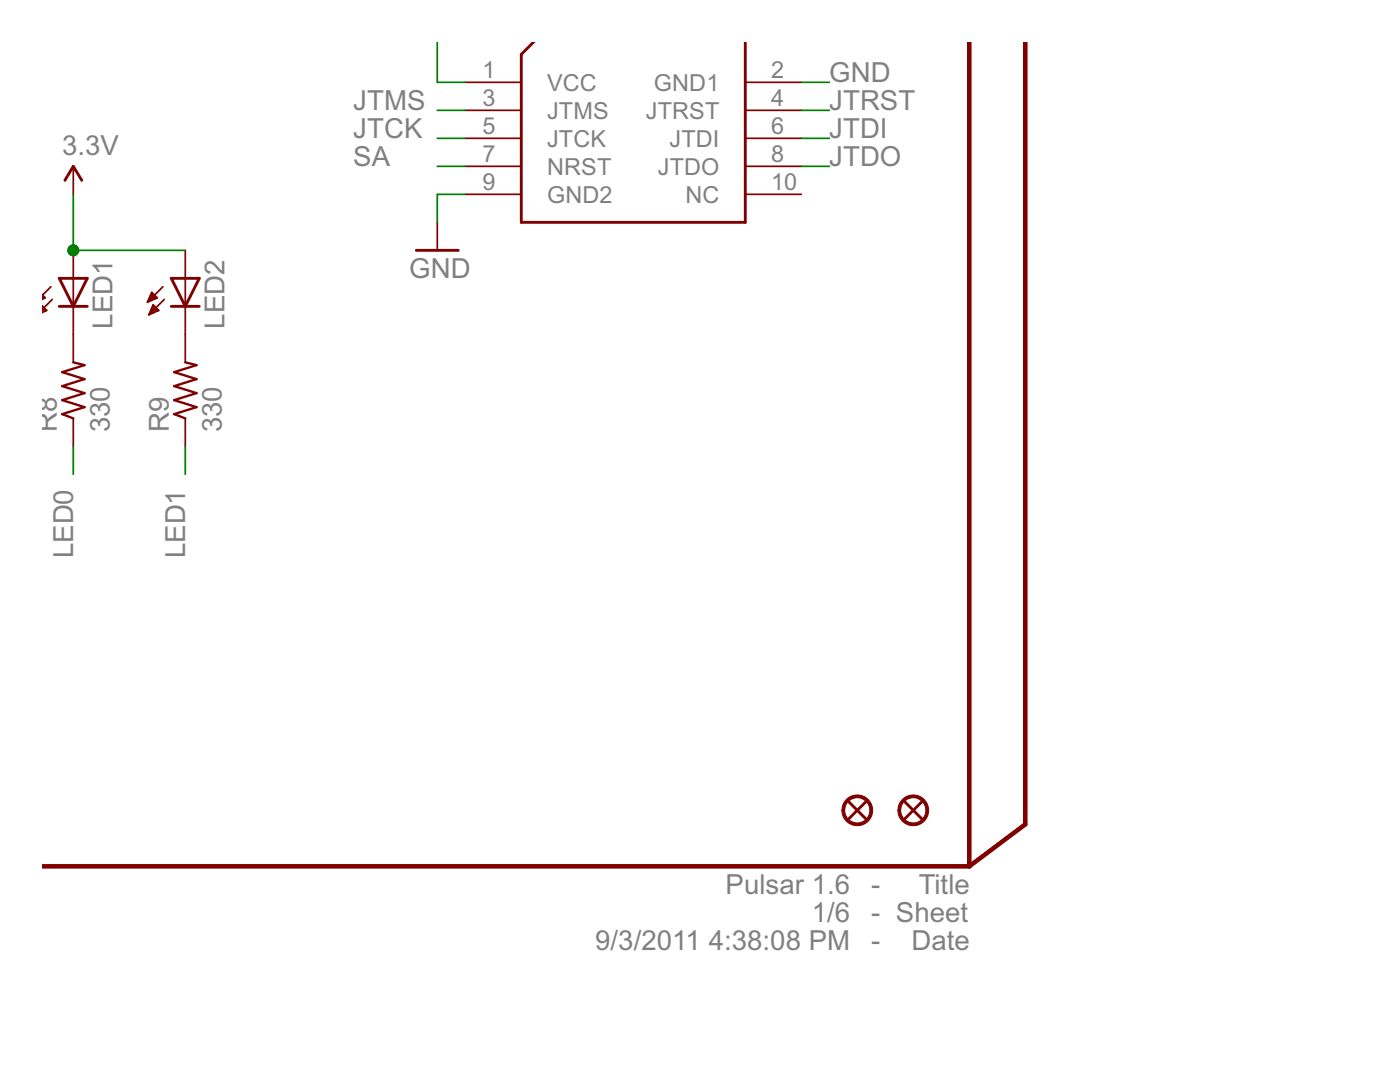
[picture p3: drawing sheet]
<svg xmlns="http://www.w3.org/2000/svg" width="279mm" height="216mm" viewBox="0 0 279 216" stroke-linecap="round" stroke-linejoin="round" font-family="sans-serif">
<g fill="#800000" stroke="#800000" stroke-width=".91">
<path d="M193.4 8.5v164.4z"/>
<path d="M8.5 172.9h184.9z"/>
<path d="M193.4 172.9l11.2-8.4z"/>
<path d="M204.6 8.5v156z"/>
</g>
<g fill="#800000" stroke="#800000" stroke-width=".34">
<path d="M87.3 44.4v5.6z"/>
<path d="M148.7 16.4h11.2z"/>
<path d="M92.9 38.8h11.1z"/>
<path d="M92.9 27.6h11.1z"/>
<path d="M148.7 27.6h11.2z"/>
<path d="M148.7 33.2h11.2z"/>
<path d="M92.9 22h11.1z"/>
<path d="M148.7 22h11.2z"/>
<path d="M148.7 38.8h11.2z"/>
<path d="M92.9 33.2h11.1z"/>
<path d="M92.9 16.4h11.1z"/>
<path d="M14.6 61.1v5.6z"/>
<path d="M14.6 50v5.5z"/>
<path d="M14.6 55.5v5.6z"/>
<path d="M10.2 57.2l-1.7 3.1z"/>
<path d="M10.4 59.7l-1.9 3.1z"/>
<path d="M8.5 58.3l.5 1.1z"/>
<path d="M9 59.4l-.5 .9z"/>
<path d="M8.5 59.6h.1z"/>
<path d="M8.5 59.3h.4z"/>
<path d="M8.5 59h.1z"/>
<path d="M8.5 60.8l.8 1.2z"/>
<path d="M8.5 62.8l.8-.8z"/>
<path d="M8.5 62.1h.6z"/>
<path d="M8.5 61.8h.6z"/>
<path d="M8.5 61.5h.3z"/>
<path d="M37 61.1v5.6z"/>
<path d="M37 50v5.5z"/>
<path d="M37 55.5v5.6z"/>
<path d="M32.5 57.2l-3.1 3.1z"/>
<path d="M29.7 62.8l3.1-3.1z"/>
<path d="M30.3 58.3l-.9 2z"/>
<path d="M30.3 58.3l1.1 1.1z"/>
<path d="M29.4 60.3l2-.9z"/>
<path d="M29.6 59.9h.6z"/>
<path d="M29.7 59.6h1.2z"/>
<path d="M29.8 59.3h1.5z"/>
<path d="M30 59h1z"/>
<path d="M30.1 58.7h.6z"/>
<path d="M30.2 58.4h.2z"/>
<path d="M30.6 60.8l-.9 2z"/>
<path d="M30.6 60.8l1.1 1.2z"/>
<path d="M29.7 62.8l2-.8z"/>
<path d="M29.8 62.7h.2z"/>
<path d="M29.9 62.4h.8z"/>
<path d="M30 62.1h1.4z"/>
<path d="M30.2 61.8h1.3z"/>
<path d="M30.3 61.5h.9z"/>
<path d="M30.4 61.2h.5z"/>
<path d="M14.6 66.7v5.6z"/>
<path d="M14.6 83.5v5.6z"/>
<path d="M37 66.7v5.6z"/>
<path d="M37 83.5v5.6z"/>
<path d="M14.6 33.2v5.6z"/>
</g>
<g fill="#800000" stroke="#800000" stroke-width=".57">
<path d="M83.1 50h8.4z"/>
<path d="M104 10.8v33.6z"/>
<path d="M104 10.8l5.6-2.3z"/>
<path d="M148.7 8.5v35.9z"/>
<path d="M104 44.4h44.7z"/>
<path d="M17.4 55.5l-2.8 5.6z"/>
<path d="M11.8 55.5l2.8 5.6z"/>
<path d="M14.6 61.1h2.8z"/>
<path d="M11.8 61.1h2.8z"/>
<path d="M14.6 55.5h2.8z"/>
<path d="M11.8 55.5h2.8z"/>
<path d="M39.8 55.5l-2.8 5.6z"/>
<path d="M34.2 55.5l2.8 5.6z"/>
<path d="M37 61.1h2.8z"/>
<path d="M34.2 61.1h2.8z"/>
<path d="M37 55.5h2.8z"/>
<path d="M34.2 55.5h2.8z"/>
<path d="M14.6 33.2l1.7 2.8z"/>
<path d="M14.6 33.2l-1.6 2.8z"/>
<path d="M180.6 160l3.3 3.4z"/>
<path d="M183.9 160l-3.3 3.4z"/>
<path d="M169.4 160l3.4 3.4z"/>
<path d="M172.8 160l-3.4 3.4z"/>
</g>
<g fill="#800000" stroke="#800000" stroke-width=".47">
<path d="M12.4 82.6l2.2 .9z"/>
<path d="M12.4 82.6l4.5-1.4z"/>
<path d="M12.4 79.8l4.5 1.4z"/>
<path d="M12.4 79.8l4.5-1.4z"/>
<path d="M12.4 77l4.5 1.4z"/>
<path d="M12.4 77l4.5-1.4z"/>
<path d="M12.4 74.3l4.5 1.3z"/>
<path d="M12.4 74.3l4.5-1.4z"/>
<path d="M14.6 72.3l2.3 .6z"/>
<path d="M34.8 82.6l2.2 .9z"/>
<path d="M34.8 82.6l4.4-1.4z"/>
<path d="M34.8 79.8l4.4 1.4z"/>
<path d="M34.8 79.8l4.4-1.4z"/>
<path d="M34.8 77l4.4 1.4z"/>
<path d="M34.8 77l4.4-1.4z"/>
<path d="M34.8 74.3l4.4 1.3z"/>
<path d="M34.8 74.3l4.4-1.4z"/>
<path d="M37 72.3l2.2 .6z"/>
</g>
<g fill="#800000" stroke="#800000" stroke-width=".2">
<path d="M180.2 159.4a3.1 3.1 0 0 1 4.8 .9 3.1 3.1 0 0 1-2 4.4 3.1 3.1 0 0 1-3.8-3h.5a2.51 2.51 0 0 1 3.7-2.3 2.51 2.51 0 0 1 .4 4.3 2.51 2.51 0 0 1-4-1.6l-.1-.4h-.5a3.1 3.1 0 0 1 1-2.3z" fill-rule="evenodd"/>
<path d="M169.1 159.4a3.1 3.1 0 0 1 4.7 .9 3.1 3.1 0 0 1-2 4.4 3.1 3.1 0 0 1-3.8-3h.6a2.51 2.51 0 0 1 3.6-2.3 2.51 2.51 0 0 1 .4 4.3 2.51 2.51 0 0 1-4-1.6v-.4h-.6a3.1 3.1 0 0 1 1.1-2.3z" fill-rule="evenodd"/>
</g>
<g fill="#008000" stroke="#008000" stroke-width=".34">
<path d="M87.3 38.8v5.6z"/>
<path d="M87.3 38.8h5.6z"/>
<path d="M159.9 16.4h5.6z"/>
<path d="M87.3 22h5.6z"/>
<path d="M87.3 27.6h5.6z"/>
<path d="M159.9 27.6h5.6z"/>
<path d="M159.9 33.2h5.6z"/>
<path d="M159.9 22h5.6z"/>
<path d="M87.3 33.2h5.6z"/>
<path d="M37 89.1v5.5z"/>
<path d="M14.6 89.1v5.5z"/>
<path d="M87.3 16.4h5.6z"/>
<path d="M87.3 8.5v7.9z"/>
<path d="M14.6 38.8v11.2z"/>
<path d="M14.6 50h22.4z"/>
</g>
<circle cx="14.6" cy="50" r="1.12" fill="#008000" stroke="#008000" stroke-width=".2"/>
<g font-size="6.2" fill="#808080">
<text x="165.5" y="16.4">GND</text>
<text x="70.5" y="22">JTMS</text>
<text x="165.5" y="22">JTRST</text>
<text x="70.5" y="27.6">JTCK</text>
<text x="165.5" y="27.6">JTDI</text>
<text x="12.4" y="31">3.3V</text>
<text x="70.5" y="33.2">SA</text>
<text x="165.5" y="33.2">JTDO</text>
<text x="81.7" y="55.5">GND</text>
<text x="22.5" y="65.6" transform="rotate(-90 22.5 65.6)">LED1</text>
<text x="44.8" y="65.6" transform="rotate(-90 44.8 65.6)">LED2</text>
<text x="11.3" y="86.3" transform="rotate(-90 11.3 86.3)">R8</text>
<text x="21.9" y="86.3" transform="rotate(-90 21.9 86.3)">330</text>
<text x="33.7" y="86.3" transform="rotate(-90 33.7 86.3)">R9</text>
<text x="44.2" y="86.3" transform="rotate(-90 44.2 86.3)">330</text>
<text x="14.6" y="111.4" transform="rotate(-90 14.6 111.4)">LED0</text>
<text x="37" y="111.4" transform="rotate(-90 37 111.4)">LED1</text>
<text x="144.8" y="178.5">Pulsar 1.6 -</text>
<text x="183.3" y="178.5">Title</text>
<text x="162" y="184">1/6 - Sheet</text>
<text x="118.8" y="189.6">9/3/2011</text>
<text x="141.4" y="189.6">4:38:08 PM -</text>
<text x="181.9" y="189.6">Date</text>
</g>
<g font-size="5.2" fill="#808080">
<text x="96.3" y="15.6">1</text>
<text x="153.9" y="15.6">2</text>
<text x="96.3" y="21.2">3</text>
<text x="109.2" y="23.7">JTMS</text>
<text x="109.2" y="18.1">VCC</text>
<text x="128.9" y="23.7">JTRST</text>
<text x="130.5" y="18.1">GND1</text>
<text x="153.9" y="21.2">4</text>
<text x="96.3" y="26.8">5</text>
<text x="109.2" y="29.3">JTCK</text>
<text x="133.6" y="29.3">JTDI</text>
<text x="153.9" y="26.8">6</text>
<text x="96.3" y="32.4">7</text>
<text x="109.2" y="34.9">NRST</text>
<text x="131.3" y="34.9">JTDO</text>
<text x="153.9" y="32.4">8</text>
<text x="96.3" y="38">9</text>
<text x="109.2" y="40.4">GND2</text>
<text x="136.8" y="40.4">NC</text>
<text x="153.9" y="38">10</text>
</g>
</svg>
